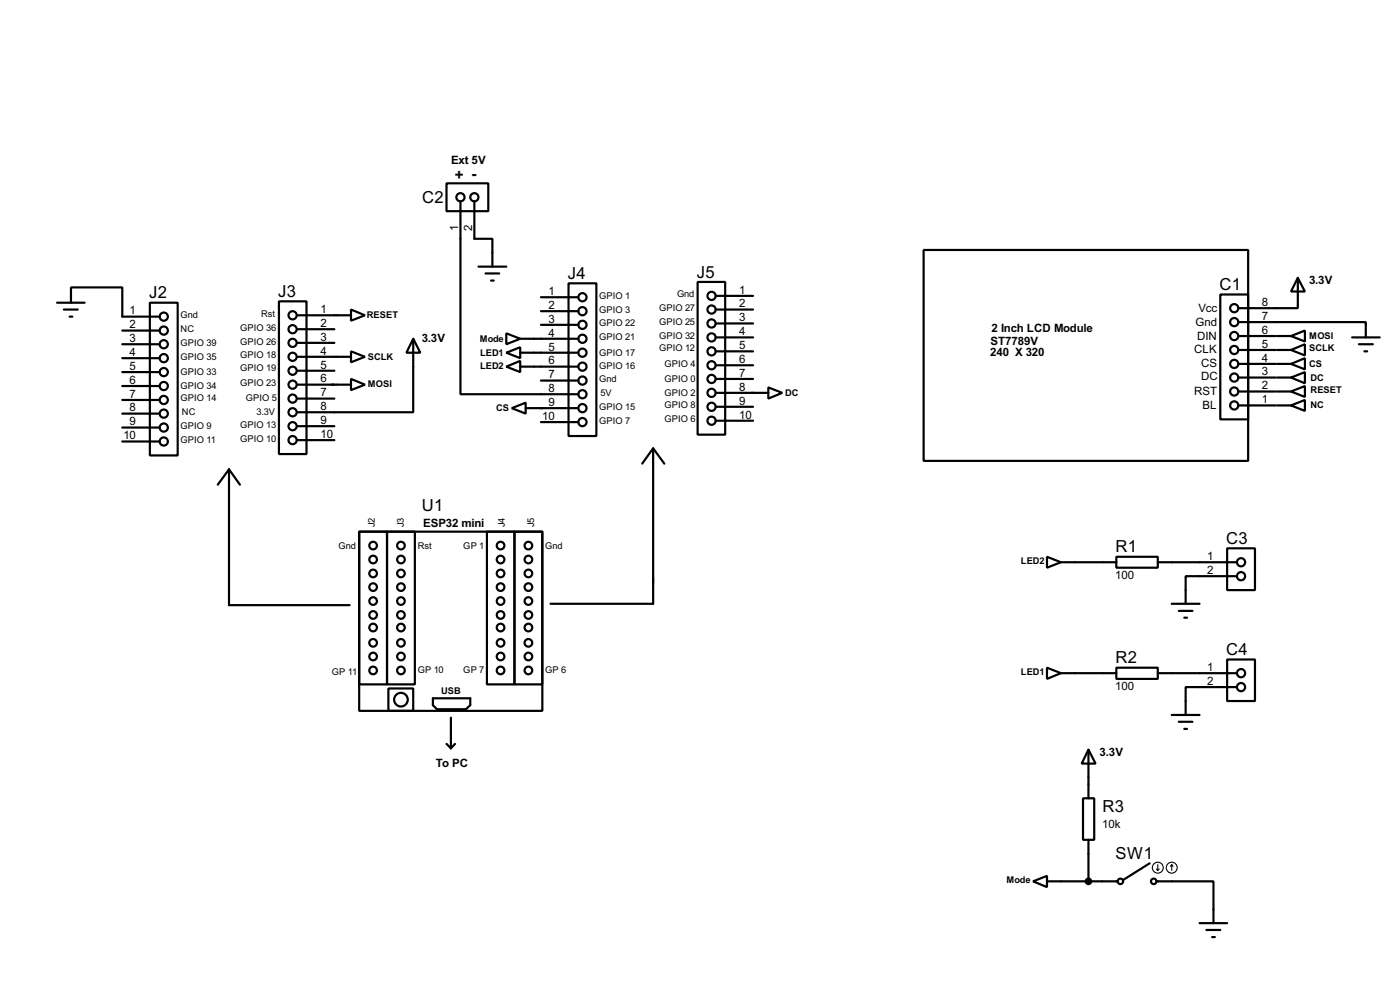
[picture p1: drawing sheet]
<svg xmlns="http://www.w3.org/2000/svg" width="256mm" height="180mm" viewBox="0 0 256 180" stroke-linecap="round" stroke-linejoin="round" font-family="sans-serif">
<g fill="none" stroke="#000" stroke-width=".4">
<path d="M81.8 33.6h7.7v5.1h-7.7zM84.4 36.9v35.3h21.6M86.9 36.9v6.8h3.3v5.1M10.5 55.4h5M11.7 56.7h2.6M12.8 58h.5M13 55.4v-2.8h9.4v5.4h6.9M27.5 55.4h5.1v28h-5.1zM51.1 55.2h5.1v27.9h-5.1zM54.4 57.7h9.9M64.3 56.7l2.6 1-2.6 1zM87.7 48.8h5.1"/>
<path d="M89 50.1h2.5M90 51.4h.5M99.1 54.4h6.9M99.1 57h6.9M99.1 59.5h6.9M104.2 51.9h5.1v27.9h-5.1zM127.8 51.6h5.1v28h-5.1zM131.1 54.2h6.9M131.1 56.7h6.9M131.1 59.2h6.9M169.2 45.8h59.5v38.6h-59.5zM223.6 53.9h5.1v22.9h-5.1z"/>
<path d="M226.9 59h23.3v2.8M237.8 50.9l1.3 2.5h-2.6zM237.8 50.9v5.5h-10.9M22.4 63h6.9M22.4 60.5h6.9M22.4 65.6h6.9M22.4 68.1h6.9M22.4 70.7h6.9M22.4 73.2h6.9M22.4 75.7h6.9M22.4 78.3h6.9M54.4 60.3h6.9"/>
<path d="M54.4 62.8h6.9M54.4 65.3h9.9M54.4 67.9h6.9M54.4 70.4h9.9M54.4 73h6.9M54.4 78h6.9M64.3 69.4l2.6 1-2.6 1zM64.3 64.3l2.6 1-2.6 1zM75.7 62l1.3 2.6h-2.5zM75.7 62v13.5h-21.3M92.8 67.1l2.5-1v2zM92.8 64.6l2.5-1v2z"/>
<path d="M92.8 61l2.5 1-2.5 1zM93.8 74.7l2.5-1v2zM95.3 67.1h10.7M95.3 64.6h10.7M95.3 62h10.7M96.3 74.7h9.7M99.1 69.7h6.9M99.1 77.3h6.9M131.1 61.8h6.9M131.1 64.3h6.9M131.1 66.9h6.9M131.1 69.4h6.9"/>
<path d="M131.1 71.9h9.7M131.1 74.5h6.9M131.1 77h6.9M140.8 70.9l2.5 1-2.5 1.1zM226.9 74.2h6.8M226.9 71.7h6.8M226.9 69.1h6.8M226.9 66.6h6.8M226.9 64.1h6.8M226.9 61.5h6.8M234 74.2h2.5M234 71.7h2.5"/>
<path d="M234 69.1h2.5M234 66.6h2.5M234 64.1h2.5M234 61.5h2.5M236.5 61.5l2.6-1v2zM236.5 64.1l2.6-1.1v2.1zM236.5 66.6l2.6-1v2zM236.5 69.1l2.6-1v2.1zM236.5 71.7l2.6-1v2zM236.5 74.2l2.6-1v2zM247.7 61.8h5.1M249 63h2.5"/>
<path d="M250 64.3h.5M22.4 80.8h6.9M42 85.9l-2.1 2.8M42 85.9l2 2.8M42 85.9v24.9h22.1M54.4 80.6h6.9M65.8 97.3h33.6v32.8h-33.6zM65.8 97.3h5.1v28h-5.1zM70.9 97.3h5.1v28h-5.1zM89.2 97.3h5.1v28h-5.1zM94.3 97.3h5.1v28h-5.1zM117.7 84.9l2-2.8 2 2.8"/>
<path d="M119.7 82.4v28.1h-18.8M191.8 101.9l2.6 1-2.6 1zM194.4 102.9h10.1M204.5 101.9h7.6v2h-7.6zM212.1 102.9h14.5M214.7 110.5h5.1M216 111.8h2.5M217 113.1h.5M224.8 100.4h5.1v7.6h-5.1zM226.6 105.5h-9.4v5M71.2 126h4.5v4.1h-4.5zM79.3 127.8h6.9v1.3l-.8 .7h-5.3l-.8-.7z"/>
<path d="M81.8 136.2l.8 .8M82.6 131.4v5.6M83.4 136.2l-.8 .8M191.8 122.2l2.6 1-2.6 1.1zM194.4 123.2h10.1M199.4 137.2l1.3 2.6h-2.5zM199.4 137.2v8.9M204.5 122.2h7.6v2.1h-7.6zM212.1 123.2h14.5M214.7 130.9h5.1M216 132.1h2.5M217 133.4h.5"/>
<path d="M224.8 120.7h5.1v7.6h-5.1zM226.6 125.8h-9.4v5.1M198.4 146.1h2.1v7.6h-2.1zM199.4 153.7v7.6M210.6 158l-4.8 3.1M189.3 161.3l2.5-1v2.1zM191.8 161.3h13M211.9 161.3h10.4v7.7M219.8 169h5M221 170.2h2.6M222.1 171.5h.5"/>
<circle cx="84.3" cy="36.1" r=".75"/>
<circle cx="86.9" cy="36.1" r=".75"/>
<circle cx="30" cy="58" r=".75"/>
<circle cx="53.6" cy="57.7" r=".75"/>
<circle cx="106.7" cy="54.4" r=".75"/>
<circle cx="106.7" cy="57" r=".75"/>
<circle cx="106.7" cy="59.5" r=".75"/>
<circle cx="130.3" cy="54.2" r=".75"/>
<circle cx="130.3" cy="56.7" r=".75"/>
<circle cx="130.3" cy="59.2" r=".75"/>
<circle cx="226.1" cy="56.4" r=".75"/>
<circle cx="226.1" cy="59" r=".75"/>
<circle cx="30" cy="65.6" r=".75"/>
<circle cx="30" cy="75.7" r=".75"/>
<circle cx="30" cy="60.5" r=".75"/>
<circle cx="30" cy="63" r=".75"/>
<circle cx="30" cy="70.7" r=".75"/>
<circle cx="30" cy="73.2" r=".75"/>
<circle cx="30" cy="68.1" r=".75"/>
<circle cx="30" cy="78.3" r=".75"/>
<circle cx="53.6" cy="70.4" r=".75"/>
<circle cx="53.6" cy="73" r=".75"/>
<circle cx="53.6" cy="65.3" r=".75"/>
<circle cx="53.6" cy="62.8" r=".75"/>
<circle cx="53.6" cy="75.5" r=".75"/>
<circle cx="53.6" cy="60.3" r=".75"/>
<circle cx="53.6" cy="78" r=".75"/>
<circle cx="53.6" cy="67.9" r=".75"/>
<circle cx="106.7" cy="67.1" r=".75"/>
<circle cx="106.7" cy="74.7" r=".75"/>
<circle cx="106.7" cy="69.7" r=".75"/>
<circle cx="106.7" cy="62" r=".75"/>
<circle cx="106.7" cy="77.3" r=".75"/>
<circle cx="106.7" cy="64.6" r=".75"/>
<circle cx="106.7" cy="72.2" r=".75"/>
<circle cx="130.3" cy="77" r=".75"/>
<circle cx="130.3" cy="74.5" r=".75"/>
<circle cx="130.3" cy="61.8" r=".75"/>
<circle cx="130.3" cy="71.9" r=".75"/>
<circle cx="130.3" cy="64.3" r=".75"/>
<circle cx="130.3" cy="69.4" r=".75"/>
<circle cx="130.3" cy="66.9" r=".75"/>
<circle cx="226.1" cy="69.1" r=".75"/>
<circle cx="226.1" cy="61.5" r=".75"/>
<circle cx="226.1" cy="66.6" r=".75"/>
<circle cx="226.1" cy="64.1" r=".75"/>
<circle cx="226.1" cy="71.7" r=".75"/>
<circle cx="226.1" cy="74.2" r=".75"/>
<circle cx="30" cy="80.8" r=".75"/>
<circle cx="53.6" cy="80.6" r=".75"/>
<circle cx="68.3" cy="99.9" r=".7"/>
<circle cx="73.4" cy="99.9" r=".7"/>
<circle cx="91.7" cy="99.9" r=".7"/>
<circle cx="96.8" cy="99.9" r=".7"/>
<circle cx="68.3" cy="110" r=".7"/>
<circle cx="68.3" cy="112.6" r=".7"/>
<circle cx="68.3" cy="114.9" r=".7"/>
<circle cx="68.3" cy="107.5" r=".7"/>
<circle cx="68.3" cy="102.4" r=".7"/>
<circle cx="68.3" cy="105" r=".7"/>
<circle cx="68.3" cy="117.7" r=".7"/>
<circle cx="73.4" cy="102.4" r=".7"/>
<circle cx="73.4" cy="105" r=".7"/>
<circle cx="73.4" cy="107.5" r=".7"/>
<circle cx="73.4" cy="110" r=".7"/>
<circle cx="73.4" cy="114.9" r=".7"/>
<circle cx="73.4" cy="117.7" r=".7"/>
<circle cx="73.4" cy="112.6" r=".7"/>
<circle cx="91.7" cy="117.7" r=".7"/>
<circle cx="91.7" cy="102.4" r=".7"/>
<circle cx="91.7" cy="114.9" r=".7"/>
<circle cx="91.7" cy="112.6" r=".7"/>
<circle cx="91.7" cy="107.5" r=".7"/>
<circle cx="91.7" cy="105" r=".7"/>
<circle cx="91.7" cy="110" r=".7"/>
<circle cx="96.8" cy="112.6" r=".7"/>
<circle cx="96.8" cy="114.9" r=".7"/>
<circle cx="96.8" cy="117.7" r=".7"/>
<circle cx="96.8" cy="107.5" r=".7"/>
<circle cx="96.8" cy="105" r=".7"/>
<circle cx="96.8" cy="110" r=".7"/>
<circle cx="96.8" cy="102.4" r=".7"/>
<circle cx="227.3" cy="105.5" r=".75"/>
<circle cx="227.3" cy="102.9" r=".75"/>
<circle cx="68.3" cy="120.2" r=".7"/>
<circle cx="68.3" cy="122.7" r=".7"/>
<circle cx="73.4" cy="128.1" r="1.25"/>
<circle cx="73.4" cy="120.2" r=".7"/>
<circle cx="73.4" cy="122.7" r=".7"/>
<circle cx="91.7" cy="120.2" r=".7"/>
<circle cx="91.7" cy="122.7" r=".7"/>
<circle cx="96.8" cy="120.2" r=".7"/>
<circle cx="96.8" cy="122.7" r=".7"/>
<circle cx="227.3" cy="123.2" r=".75"/>
<circle cx="227.3" cy="125.8" r=".75"/>
<circle cx="205.2" cy="161.3" r=".5"/>
<circle cx="211.3" cy="161.3" r=".5"/>
</g>
<g fill="none" stroke="#000" stroke-width=".2">
<path d="M211.9 159.1l.2 .2M212.1 158.3v1M212.4 159.1l-.3 .2M214.7 158.3l-.3 .3M214.7 158.3l.2 .3M214.7 158.3v1"/>
<circle cx="212.1" cy="158.8" r="1"/>
<circle cx="214.6" cy="158.8" r="1"/>
</g>
<circle cx="199.4" cy="161.3" r=".5" fill="#000" stroke="#000" stroke-width=".4"/>
<g font-size="3.4">
<text x="77.4" y="37.1">C2</text>
<text x="104" y="51.1">J4</text>
<text x="127.7" y="50.8">J5</text>
<text x="223.4" y="53.1">C1</text>
<text x="27.3" y="54.6">J2</text>
<text x="51" y="54.3">J3</text>
<text x="77.3" y="93.5">U1</text>
<text x="204.4" y="101.1">R1</text>
<text x="224.7" y="99.6">C3</text>
<text x="224.7" y="119.9">C4</text>
<text x="204.4" y="121.4">R2</text>
<text x="202" y="148.7">R3</text>
<text x="204.4" y="157.2">SW1</text>
</g>
<text font-size="3.1" x="83.4" y="33">+ -</text>
<g font-size="2.4">
<text x="82.6" y="30.1">Ext 5V</text>
<text x="84" y="42.3" transform="rotate(-90 84 42.3)">1</text>
<text x="86.5" y="42.3" transform="rotate(-90 86.5 42.3)">2</text>
<text x="100.5" y="54">1</text>
<text x="135.4" y="53.8">1</text>
<text x="239.8" y="52">3.3V</text>
<text x="23.8" y="57.5">1</text>
<text x="58.7" y="57.3">1</text>
<text x="58.7" y="59.9">2</text>
<text x="100.5" y="56.6">2</text>
<text x="100.5" y="59.1">3</text>
<text x="135.4" y="56.3">2</text>
<text x="135.4" y="58.8">3</text>
<text x="219" y="59.6">Gnd</text>
<text x="219.5" y="57.1">Vcc</text>
<text x="231.2" y="58.6">7</text>
<text x="231.2" y="56">8</text>
<text x="23.8" y="60.1">2</text>
<text x="23.8" y="62.6">3</text>
<text x="23.8" y="65.2">4</text>
<text x="58.7" y="62.4">3</text>
<text x="58.7" y="64.9">4</text>
<text x="77.3" y="62.7">3.3V</text>
<text x="100.5" y="61.6">4</text>
<text x="100.5" y="64.2">5</text>
<text x="135.4" y="61.4">4</text>
<text x="135.4" y="63.9">5</text>
<text x="181.4" y="65.2">240 X 320</text>
<text x="181.4" y="63.1">ST7789V</text>
<text x="181.7" y="60.9">2 Inch LCD Module</text>
<text x="218.7" y="64.7">CLK</text>
<text x="219.3" y="62.1">DIN</text>
<text x="231.2" y="63.7">5</text>
<text x="231.2" y="61.1">6</text>
<text x="23.8" y="67.7">5</text>
<text x="23.8" y="70.2">6</text>
<text x="58.7" y="67.4">5</text>
<text x="58.7" y="70">6</text>
<text x="100.5" y="66.7">6</text>
<text x="100.5" y="69.3">7</text>
<text x="100.5" y="71.8">8</text>
<text x="135.4" y="66.5">6</text>
<text x="135.4" y="69">7</text>
<text x="135.4" y="71.5">8</text>
<text x="220" y="67.2">CS</text>
<text x="220" y="69.5">DC</text>
<text x="231.2" y="71.3">2</text>
<text x="231.2" y="68.7">3</text>
<text x="231.2" y="66.2">4</text>
<text x="23.8" y="72.8">7</text>
<text x="23.8" y="75.3">8</text>
<text x="23.8" y="77.9">9</text>
<text x="58.7" y="72.6">7</text>
<text x="58.7" y="75.1">8</text>
<text x="58.7" y="77.6">9</text>
<text x="99.4" y="76.9">10</text>
<text x="100.5" y="74.3">9</text>
<text x="135.4" y="74.1">9</text>
<text x="135.4" y="76.6">10</text>
<text x="218.7" y="72.3">RST</text>
<text x="220.3" y="74.8">BL</text>
<text x="231.2" y="73.8">1</text>
<text x="22.6" y="80.4">10</text>
<text x="58.7" y="80.2">10</text>
<text x="77.5" y="96.4">ESP32 mini</text>
<text x="204.3" y="106">100</text>
<text x="221.2" y="102.5">1</text>
<text x="221.2" y="105.1">2</text>
<text x="221.2" y="122.8">1</text>
<text x="221.2" y="125.4">2</text>
<text x="204.3" y="126.4">100</text>
<text x="79.8" y="140.4">To PC</text>
<text x="201.4" y="138.4">3.3V</text>
<text x="201.9" y="151.6">10k</text>
</g>
<g font-size="1.9">
<text x="33.1" y="58.2">Gnd</text>
<text x="47.8" y="58">Rst</text>
<text x="67.2" y="58.2">RESET</text>
<text x="109.8" y="54.7">GPIO 1</text>
<text x="109.8" y="57.2">GPIO 3</text>
<text x="109.8" y="59.8">GPIO 22</text>
<text x="120.7" y="57">GPIO 27</text>
<text x="120.7" y="59.5">GPIO 25</text>
<text x="124" y="54.4">Gnd</text>
<text x="33.1" y="60.7">NC</text>
<text x="33.1" y="63.3">GPIO 39</text>
<text x="33.1" y="65.9">GPIO 35</text>
<text x="44" y="60.5">GPIO 36</text>
<text x="44" y="63.1">GPIO 26</text>
<text x="44" y="65.6">GPIO 18</text>
<text x="67.4" y="65.9">SCLK</text>
<text x="87.9" y="62.6">Mode</text>
<text x="88" y="65.1">LED1</text>
<text x="109.8" y="62.3">GPIO 21</text>
<text x="109.8" y="65.1">GPIO 17</text>
<text x="120.7" y="62.1">GPIO 32</text>
<text x="120.7" y="64.3">GPIO 12</text>
<text x="239.8" y="62.1">MOSI</text>
<text x="239.8" y="64.3">SCLK</text>
<text x="33.1" y="68.7">GPIO 33</text>
<text x="33.1" y="71.2">GPIO 34</text>
<text x="44" y="67.9">GPIO 19</text>
<text x="44" y="70.7">GPIO 23</text>
<text x="67.4" y="70.9">MOSI</text>
<text x="88" y="67.6">LED2</text>
<text x="109.8" y="67.6">GPIO 16</text>
<text x="109.8" y="69.9">Gnd</text>
<text x="121.7" y="67.1">GPIO 4</text>
<text x="121.7" y="69.9">GPIO 0</text>
<text x="239.8" y="67.1">CS</text>
<text x="240.1" y="69.7">DC</text>
<text x="240.1" y="72">RESET</text>
<text x="33.1" y="73.4">GPIO 14</text>
<text x="33.3" y="76">NC</text>
<text x="45" y="73.4">GPIO 5</text>
<text x="47" y="76">3.3V</text>
<text x="90.9" y="75.3">CS</text>
<text x="109.8" y="75">GPIO 15</text>
<text x="109.8" y="77.6">GPIO 7</text>
<text x="110" y="72.5">5V</text>
<text x="121.7" y="72.5">GPIO 2</text>
<text x="121.7" y="74.8">GPIO 8</text>
<text x="121.7" y="77.3">GPIO 6</text>
<text x="143.8" y="72.5">DC</text>
<text x="240.1" y="74.8">NC</text>
<text x="33.1" y="78.6">GPIO 9</text>
<text x="33.1" y="81.1">GPIO 11</text>
<text x="44" y="78.3">GPIO 13</text>
<text x="44" y="80.8">GPIO 10</text>
<text x="62" y="100.4">Gnd</text>
<text x="68.7" y="96.5" transform="rotate(-90 68.7 96.5)">J2</text>
<text x="74" y="96.5" transform="rotate(-90 74 96.5)">J3</text>
<text x="76.5" y="100.4">Rst</text>
<text x="84.9" y="100.4">GP 1</text>
<text x="92.5" y="96.5" transform="rotate(-90 92.5 96.5)">J4</text>
<text x="97.9" y="96.5" transform="rotate(-90 97.9 96.5)">J5</text>
<text x="99.9" y="100.4">Gnd</text>
<text x="187" y="103.2">LED2</text>
<text x="60.8" y="123.5">GP 11</text>
<text x="76.5" y="123.3">GP 10</text>
<text x="84.9" y="123.3">GP 7</text>
<text x="99.9" y="123.3">GP 6</text>
<text x="187" y="123.5">LED1</text>
<text x="80.8" y="127.1">USB</text>
<text x="184.4" y="161.6">Mode</text>
</g>
</svg>
